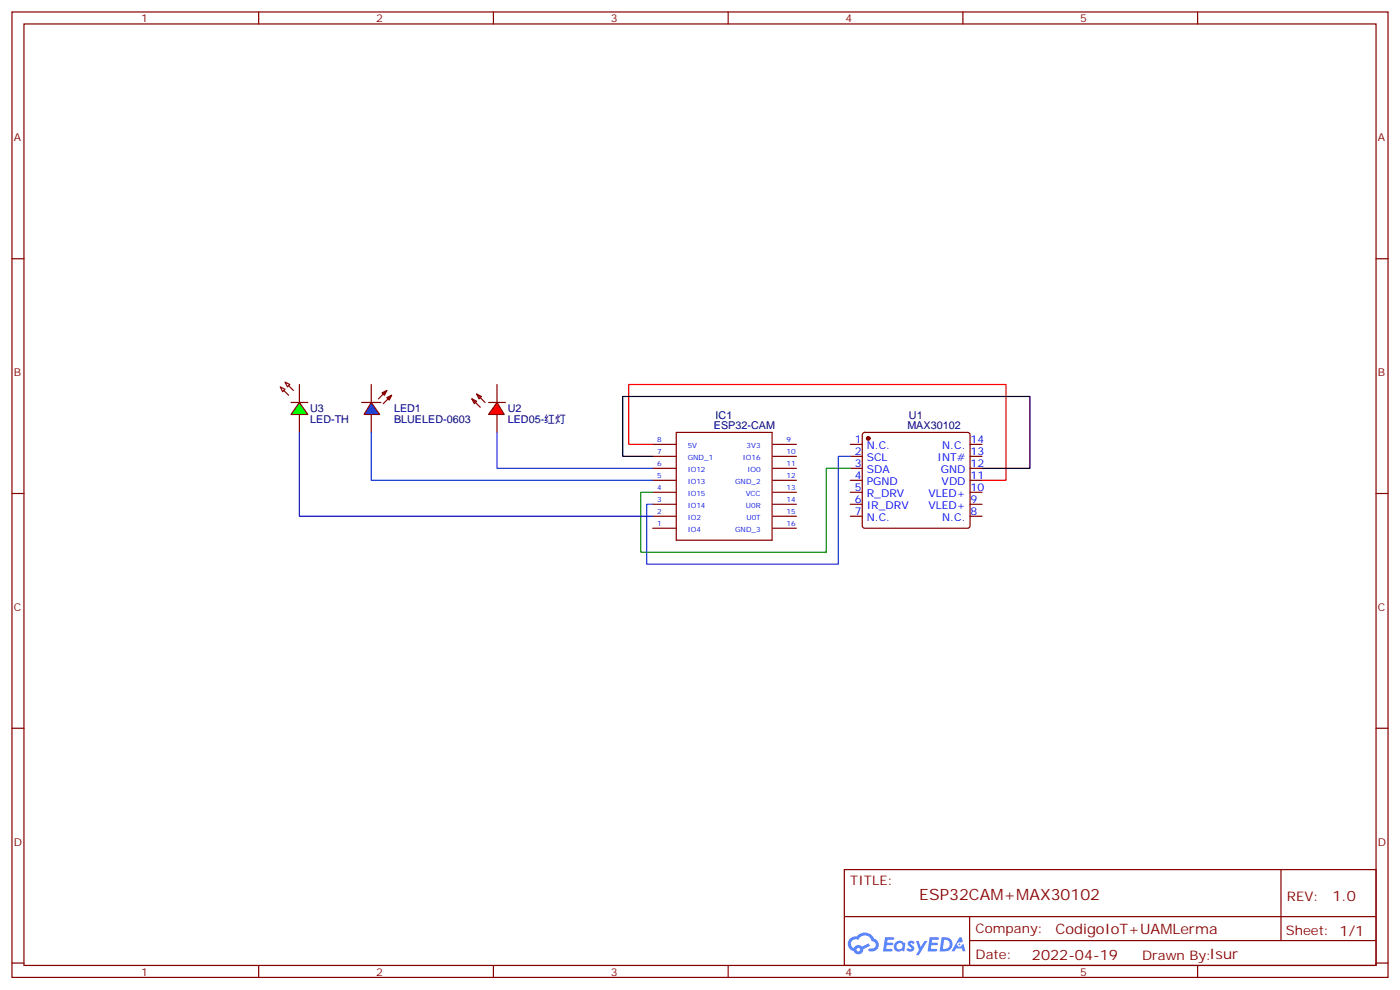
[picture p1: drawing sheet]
<svg xmlns="http://www.w3.org/2000/svg" width="412mm" height="292mm" viewBox="0 0 412 292" stroke-linecap="round" stroke-linejoin="round" font-family="sans-serif">
<g fill="none" stroke="#870000" stroke-width=".35">
<path d="M3.5 3.5h405.4v284.4h-405.4zM7.1 7.1h398.2v277.2h-398.2zM76.2 3.5v3.6M145.3 3.5v3.6M214.5 3.5v3.6M283.6 3.5v3.6M352.8 3.5v3.6M3.5 76.2h3.6M405.3 76.2h3.6M3.5 145.3h3.6M405.3 145.3h3.6M3.5 214.5h3.6"/>
<path d="M405.3 214.5h3.6M248.7 256.1h156.6v28.2h-156.6zM377.3 256.1v20.9M248.7 270h156.5M285.6 277h119.6M285.6 270v14.1M3.5 283.6h3.6M76.2 284.3v3.6M145.3 284.3v3.6M214.5 284.3v3.6M283.6 284.3v3.6M352.8 284.3v3.6"/>
<path d="M405.3 283.6h3.6"/>
</g>
<g fill="#5487ff">
<path d="M267.7 277.3a1.22 1.22 0 0 1 1.7 .3l-.4 .5a.47 .47 0 0 0-.3-.4 .47 .47 0 0 0-.5 .2l.1 .3a1.14 1.14 0 0 1 .8 1.7 1.14 1.14 0 0 1-1.9 0l-.2-.2 .5-.5 .7 .4a.29 .29 0 0 0 .3-.3 .29 .29 0 0 0-.2-.3 1.04 1.04 0 0 1-.6-1.7z"/>
<path d="M260.7 276h2.4l.3 .2-.2 .5-1.8 .1-.1 .8h1.5l.3 .4-.3 .4h-1.6l-.2 1.1h1.7l.2 .3-.2 .3-2.6 .1z"/>
<path d="M273.8 276h2.4l.3 .2-.1 .5-1.8 .1-.2 .8h1.6l.3 .4-.4 .4h-1.6l-.1 1.1h1.7l.2 .3-.2 .3-2.6 .1z"/>
<path d="M282.6 276.1h.7l.3 1.2-.6 .3a.69 .69 0 0 0-1 .3 .69 .69 0 0 0 .4 1 .69 .69 0 0 0 .9-.7l.5-.2 .6 2.2h-.8l-.2-.9h-1.8l-.5 .9h-.8z"/>
<path d="M269.8 277.1h.8l.6 1.8 1.1-1.8h.9l-2.6 4.2h-.8l.9-1.5z"/>
<path d="M277.4 276.1l-.6 4.1h1.3a2.11 2.11 0 0 0 2.5-2.1 2.11 2.11 0 0 0-2.5-2zM278.1 276.8a1.39 1.39 0 0 1 1.7 1.4 1.39 1.39 0 0 1-1.8 1.3h-.3z"/>
<path d="M263.7 277.7a1.54 1.54 0 0 0-.1 2.1 1.54 1.54 0 0 0 2.2 .2l.6 .2 .3-2.3-.2-.2-.4-.1a1.49 1.49 0 0 0-2.4 .1zM264 278.7a.94 .94 0 0 1 1.8 0 .94 .94 0 0 1-1.8 0z"/>
<path d="M250.4 276.4a2.18 2.18 0 0 0 1.1 3.7 1.44 1.44 0 0 0 1.6 1 1.44 1.44 0 0 0 1.2-1.5l2-1-.5-.8-1.9 1a1.47 1.47 0 0 0-2.4 .4 1.39 1.39 0 0 1-.7-1.9 1.39 1.39 0 0 1 2-.5 2.12 2.12 0 0 1 2.2-1.3 2.12 2.12 0 0 1 1.9 1.7 1.14 1.14 0 0 1 1.1 1.4 1.14 1.14 0 0 1-1.7 .8 .43 .43 0 0 0-.5 .3 .43 .43 0 0 0 .4 .5 1.98 1.98 0 0 0 2.5-1.2 1.98 1.98 0 0 0-1.2-2.5 3.1 3.1 0 0 0-5.3-.7l-.9 .1zM252.3 279.7a.55 .55 0 0 1 1.1 0 .55 .55 0 0 1-1.1 0z"/>
<circle cx="282.6" cy="278.1" r=".26"/>
</g>
<g fill="none" stroke="#870000" stroke-width=".35">
<path d="M139 117.5l1.4 .7-.7 .7zM139 117.5l2.5 2.4M140.4 116.1l1.4 .7-.7 .7zM140.4 116.1l2.5 2.4M146.4 113.2v5.3M146.4 122.1v5.3M192.3 137.9h6.9M192.3 134.4h6.9M192.3 130.9h6.9M199.2 127.4h28.2v31.7h-28.2zM227.7 137.9h6.9M227.7 134.4h6.9"/>
<path d="M227.7 130.9h6.9M250.5 137.9h3.5M250.5 134.4h3.5M250.5 130.9h3.5M254.2 127.6l.5-.2h30.3l.5 .2 .3 .5v26.8l-.3 .5-.5 .2h-30.3l-.5-.3-.2-.4v-26.8zM285.8 137.9h3.5M285.8 134.4h3.5M285.8 130.9h3.5M192.3 155.6h6.9M192.3 152h6.9M192.3 148.5h6.9M192.3 145h6.9"/>
<path d="M192.3 141.5h6.9M227.7 155.6h6.9M227.7 152h6.9M227.7 148.5h6.9M227.7 145h6.9M227.7 141.5h6.9M250.5 152h3.5M250.5 148.5h3.5M250.5 145h3.5M250.5 141.5h3.5M285.8 152h3.5M285.8 148.5h3.5"/>
<path d="M285.8 145h3.5M285.8 141.5h3.5"/>
</g>
<circle cx="255.8" cy="129.1" r=".53" fill="#870000" stroke="#870000" stroke-width=".35"/>
<path d="M192.3 130.9h-7.1v-17.7h111.1v28.3h-7" fill="none" stroke="#f00" stroke-width=".35"/>
<path d="M192.3 134.4h-8.9v-17.6h120v21.1h-14.1" fill="none" stroke="#000" stroke-width=".35"/>
<path d="M250.5 137.9h-7.1v24.7h-54.7v-17.6h3.6" fill="none" stroke="#008700" stroke-width=".35"/>
<path d="M250.5 134.4h-3.6v31.8h-56.4v-17.7h1.8" fill="none" stroke="#33c" stroke-width=".35"/>
<path d="M146.4 118.5l2.1 3.6h-4.6z" fill="#f00" stroke="#870000" stroke-width=".35"/>
<path d="M106.5 118.5h5.7M109.4 113.2v5.3M113.9 115l-2.4 2.5M115.4 116.4l-2.5 2.5M143.9 118.5h5M109.4 122.1v5.3" fill="none" stroke="#870000" stroke-width=".35"/>
<g fill="#870000" stroke="#870000" stroke-width=".35">
<path d="M112.5 115.7l1.4-.7-.7 1.4z"/>
<path d="M113.9 117.1l1.5-.7-.7 1.4z"/>
</g>
<path d="M109.4 118.5l2.4 3.6h-4.6z" fill="#03f" stroke="#870000" stroke-width=".35"/>
<path d="M82.5 113.9l1.5 .8-.7 .7zM84 112.5l1.4 .7-.7 .7zM85.7 118.5h5M88.2 116.8v1.7M88.2 122.1v1.7" fill="none" stroke="#870000" stroke-width=".35"/>
<g fill="#870000" stroke="#870000" stroke-width=".35">
<path d="M83.6 115l1.4 1.4z"/>
<path d="M85 113.6l1.4 1.4z"/>
</g>
<path d="M88.2 118.5l2.5 3.6h-5z" fill="#0f0" stroke="#870000" stroke-width=".35"/>
<path d="M88.2 113.2v3.6M88.2 123.8v3.6" fill="none" stroke="#870000" stroke-width=".35"/>
<path d="M146.4 127.4v10.5h45.9" fill="none" stroke="#33c" stroke-width=".35"/>
<path d="M109.4 127.4v14.1h82.9" fill="none" stroke="#03c" stroke-width=".35"/>
<path d="M88.2 127.4v24.6h104.1" fill="none" stroke="#00c" stroke-width=".35"/>
<text font-size="4.6" fill="#800" x="270.8" y="265.1">ESP32CAM+MAX30102</text>
<g font-size="4.2" fill="#800">
<text x="392.5" y="265.4">1.0</text>
<text x="310.9" y="274.9">CodigoIoT+UAMLerma</text>
<text x="304" y="282.7">2022-04-19</text>
</g>
<g font-size="3.9" fill="#800">
<text x="250.5" y="260.7">TITLE:</text>
<text x="379.1" y="265.4">REV:</text>
<text x="287.4" y="274.9">Company:</text>
<text x="378.7" y="275.5">Sheet: 1/1</text>
<text x="287.4" y="282.6">Date:</text>
<text x="336.4" y="282.7">Drawn By:Isur</text>
</g>
<g font-size="3.2" fill="#800">
<text x="41.6" y="6.5">1</text>
<text x="110.8" y="6.5">2</text>
<text x="179.9" y="6.5">3</text>
<text x="249.1" y="6.5">4</text>
<text x="318.2" y="6.5">5</text>
<text x="4.1" y="41.6">A</text>
<text x="405.9" y="41.6">A</text>
<text x="4.1" y="110.8">B</text>
<text x="405.9" y="110.8">B</text>
<text x="4.1" y="179.9">C</text>
<text x="405.9" y="179.9">C</text>
<text x="4.1" y="249.1">D</text>
<text x="405.9" y="249.1">D</text>
<text x="41.6" y="287.3">1</text>
<text x="110.8" y="287.3">2</text>
<text x="179.9" y="287.3">3</text>
<text x="249.1" y="287.3">4</text>
<text x="318.2" y="287.3">5</text>
</g>
<g font-size="3.2" fill="#000080">
<text x="91.4" y="124.5">LED-TH</text>
<text x="91.4" y="121.4">U3</text>
<text x="116.1" y="124.6">BLUELED-0603</text>
<text x="116.1" y="121.4">LED1</text>
<text x="149.6" y="124.6">LED05-红灯</text>
<text x="149.6" y="121.4">U2</text>
<text x="210.8" y="123.3">IC1</text>
<text x="267.8" y="123.4">U1</text>
<text x="210.3" y="126.3">ESP32-CAM</text>
<text x="267.3" y="126.3">MAX30102</text>
</g>
<g font-size="3.2" fill="#00f">
<text x="251.8" y="130.5">1</text>
<text x="285.9" y="130.5">14</text>
<text x="251.8" y="134.1">2</text>
<text x="251.8" y="137.6">3</text>
<text x="255.3" y="132.3">N.C.</text>
<text x="255.3" y="135.8">SCL</text>
<text x="276.2" y="135.8">INT#</text>
<text x="277.5" y="132.3">N.C.</text>
<text x="285.9" y="137.6">12</text>
<text x="285.9" y="134.1">13</text>
<text x="251.8" y="141.1">4</text>
<text x="255.3" y="139.3">SDA</text>
<text x="255.3" y="142.9">PGND</text>
<text x="277.2" y="139.3">GND</text>
<text x="277.4" y="142.9">VDD</text>
<text x="285.9" y="141.1">11</text>
<text x="251.8" y="144.6">5</text>
<text x="251.8" y="148.2">6</text>
<text x="255.3" y="146.4">R_DRV</text>
<text x="255.3" y="149.9">IR_DRV</text>
<text x="273.5" y="149.9">VLED+</text>
<text x="273.5" y="146.4">VLED+</text>
<text x="285.9" y="148.2">9</text>
<text x="285.9" y="144.6">10</text>
<text x="251.8" y="151.7">7</text>
<text x="255.3" y="153.5">N.C.</text>
<text x="277.5" y="153.5">N.C.</text>
<text x="285.9" y="151.7">8</text>
</g>
<g font-size="2.1" fill="#00f">
<text x="193.6" y="130.2">8</text>
<text x="202.6" y="131.9">5V</text>
<text x="219.9" y="131.9">3V3</text>
<text x="231.7" y="130.2">9</text>
<text x="193.6" y="137.2">6</text>
<text x="193.6" y="133.7">7</text>
<text x="202.6" y="135.4">GND_1</text>
<text x="218.8" y="135.4">IO16</text>
<text x="231.7" y="133.7">10</text>
<text x="231.7" y="137.2">11</text>
<text x="193.6" y="140.8">5</text>
<text x="202.6" y="142.5">IO13</text>
<text x="202.6" y="139">IO12</text>
<text x="216.5" y="142.5">GND_2</text>
<text x="220.2" y="139">IO0</text>
<text x="231.7" y="140.8">12</text>
<text x="193.6" y="147.8">3</text>
<text x="193.6" y="144.3">4</text>
<text x="202.6" y="149.6">IO14</text>
<text x="202.6" y="146">IO15</text>
<text x="219.7" y="146">VCC</text>
<text x="219.7" y="149.6">U0R</text>
<text x="231.7" y="144.3">13</text>
<text x="231.7" y="147.8">14</text>
<text x="193.6" y="154.9">1</text>
<text x="193.6" y="151.4">2</text>
<text x="202.6" y="153.1">IO2</text>
<text x="219.9" y="153.1">U0T</text>
<text x="231.7" y="151.4">15</text>
<text x="231.7" y="154.9">16</text>
<text x="202.6" y="156.6">IO4</text>
<text x="216.5" y="156.6">GND_3</text>
</g>
</svg>
